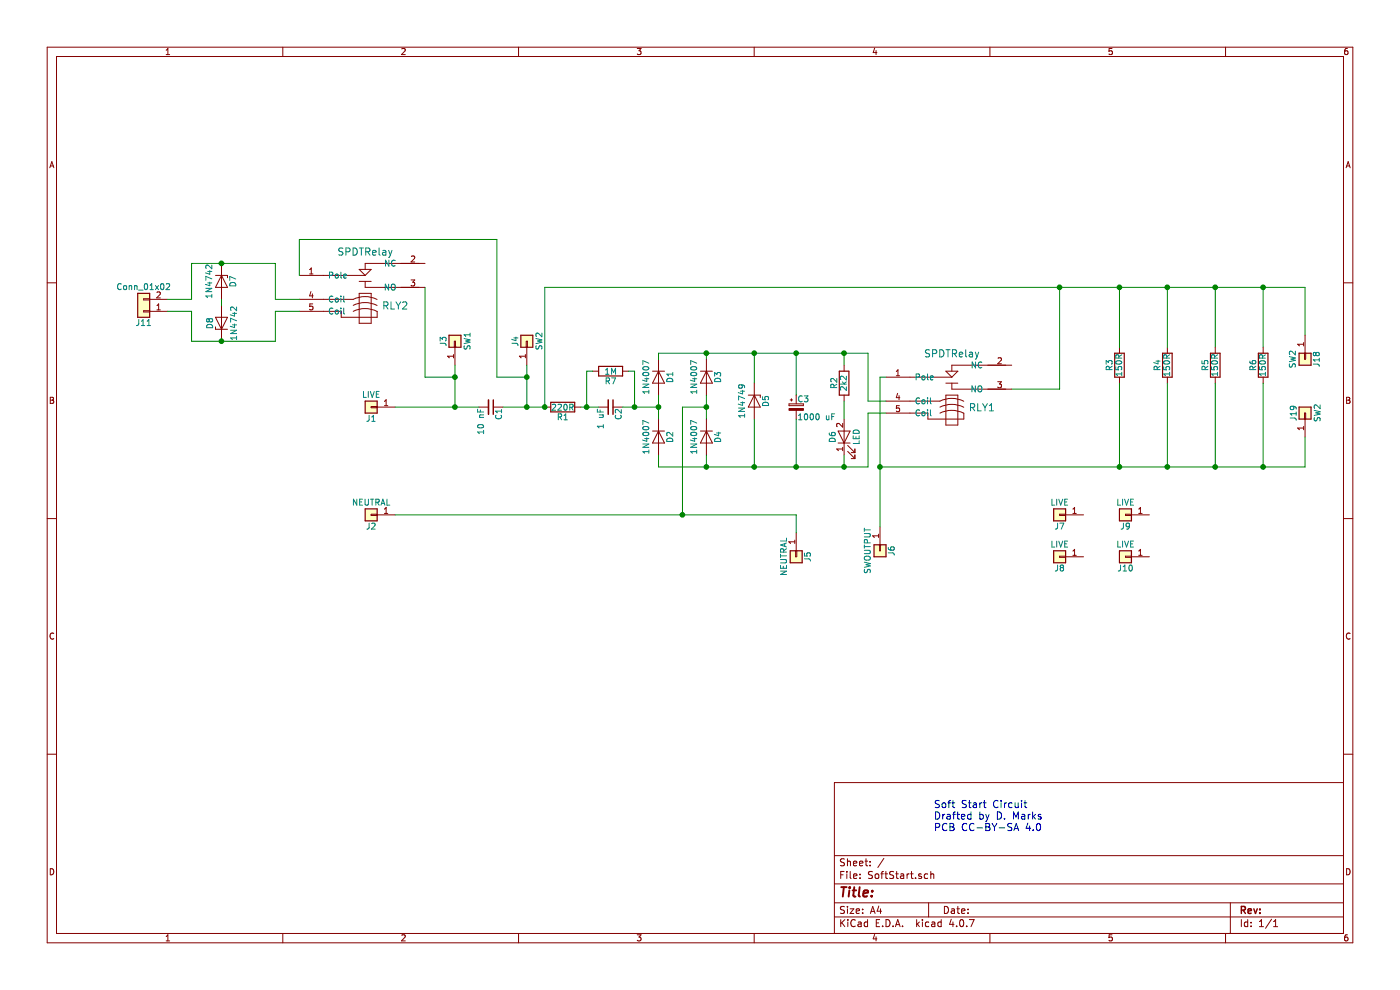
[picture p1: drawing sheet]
EESchema Schematic File Version 2
LIBS:power
LIBS:device
LIBS:switches
LIBS:relays
LIBS:motors
LIBS:transistors
LIBS:conn
LIBS:linear
LIBS:regul
LIBS:74xx
LIBS:cmos4000
LIBS:adc-dac
LIBS:memory
LIBS:xilinx
LIBS:microcontrollers
LIBS:dsp
LIBS:microchip
LIBS:analog_switches
LIBS:motorola
LIBS:texas
LIBS:intel
LIBS:audio
LIBS:interface
LIBS:digital-audio
LIBS:philips
LIBS:display
LIBS:cypress
LIBS:siliconi
LIBS:opto
LIBS:atmel
LIBS:contrib
LIBS:valves
LIBS:SPDTRelay
LIBS:SoftStart-cache
EELAYER 25 0
EELAYER END
$Descr A4 11693 8268
encoding utf-8
Sheet 1 1
Title ""
Date ""
Rev ""
Comp ""
Comment1 ""
Comment2 ""
Comment3 ""
Comment4 ""
$EndDescr
$Comp
L Conn_01x01 J1
U 1 1
P 3100 3400
F 0 "J1" H 3100 3500 50  0000 C CNN
F 1 "LIVE" H 3100 3300 50  0000 C CNN
F 2 "SoftStart:SpadeTerminal635" H 3100 3400 50  0001 C CNN
F 3 "" H 3100 3400 50  0001 C CNN
	1    3100 3400
	-1   0    0    1   
$EndComp
$Comp
L Conn_01x01 J2
U 1 1
P 3100 4300
F 0 "J2" H 3100 4400 50  0000 C CNN
F 1 "NEUTRAL" H 3100 4200 50  0000 C CNN
F 2 "SoftStart:SpadeTerminal635" H 3100 4300 50  0001 C CNN
F 3 "" H 3100 4300 50  0001 C CNN
	1    3100 4300
	-1   0    0    1   
$EndComp
$Comp
L SPDTRelay RLY1
U 1 1
P 7950 3250
F 0 "RLY1" H 8200 3100 60  0000 C CNN
F 1 "SPDTRelay" H 7950 3550 60  0000 C CNN
F 2 "SoftStart:SMIHRelay" H 7950 3250 60  0001 C CNN
F 3 "" H 7950 3250 60  0001 C CNN
F 4 "C133339" H 7950 3250 60  0001 C CNN "LCSC"
	1    7950 3250
	1    0    0    -1  
$EndComp
$Comp
L Conn_01x01 J3
U 1 1
P 3800 2850
F 0 "J3" H 3800 2950 50  0000 C CNN
F 1 "SW1" H 3800 2750 50  0000 C CNN
F 2 "SoftStart:SpadeTerminal635" H 3800 2850 50  0001 C CNN
F 3 "" H 3800 2850 50  0001 C CNN
	1    3800 2850
	0    -1   -1   0   
$EndComp
$Comp
L Conn_01x01 J4
U 1 1
P 4400 2850
F 0 "J4" H 4400 2950 50  0000 C CNN
F 1 "SW2" H 4400 2750 50  0000 C CNN
F 2 "SoftStart:SpadeTerminal635" H 4400 2850 50  0001 C CNN
F 3 "" H 4400 2850 50  0001 C CNN
	1    4400 2850
	0    -1   -1   0   
$EndComp
$Comp
L C_Small C1
U 1 1
P 4100 3400
F 0 "C1" H 4110 3470 50  0000 L CNN
F 1 "10 nF" H 4110 3320 50  0000 L CNN
F 2 "Capacitors_THT:C_Rect_L11.5mm_W4.5mm_P10.00mm_MKT" H 4100 3400 50  0001 C CNN
F 3 "" H 4100 3400 50  0001 C CNN
F 4 " C342770" H 4100 3400 60  0001 C CNN "LCSC"
	1    4100 3400
	0    1    1    0   
$EndComp
$Comp
L R R1
U 1 1
P 4700 3400
F 0 "R1" V 4780 3400 50  0000 C CNN
F 1 "220R" V 4700 3400 50  0000 C CNN
F 2 "Resistors_THT:R_Axial_Power_L20.0mm_W6.4mm_P22.40mm" V 4630 3400 50  0001 C CNN
F 3 "" H 4700 3400 50  0001 C CNN
F 4 "C334296" V 4700 3400 60  0001 C CNN "LCSC"
	1    4700 3400
	0    1    1    0   
$EndComp
$Comp
L C_Small C2
U 1 1
P 5100 3400
F 0 "C2" H 5110 3470 50  0000 L CNN
F 1 "1 uF" H 5110 3320 50  0000 L CNN
F 2 "Capacitors_THT:C_Rect_L24.0mm_W10.1mm_P22.50mm_MKT" H 5100 3400 50  0001 C CNN
F 3 "" H 5100 3400 50  0001 C CNN
F 4 "C390065" H 5100 3400 60  0001 C CNN "LCSC"
	1    5100 3400
	0    1    1    0   
$EndComp
$Comp
L D D1
U 1 1
P 5500 3150
F 0 "D1" H 5500 3250 50  0000 C CNN
F 1 "1N4007" H 5500 3050 50  0000 C CNN
F 2 "Diodes_THT:D_DO-41_SOD81_P7.62mm_Horizontal" H 5500 3150 50  0001 C CNN
F 3 "" H 5500 3150 50  0001 C CNN
F 4 "C193790" H 5500 3150 60  0001 C CNN "LCSC"
	1    5500 3150
	0    1    1    0   
$EndComp
$Comp
L D D2
U 1 1
P 5500 3650
F 0 "D2" H 5500 3750 50  0000 C CNN
F 1 "1N4007" H 5500 3550 50  0000 C CNN
F 2 "Diodes_THT:D_DO-41_SOD81_P7.62mm_Horizontal" H 5500 3650 50  0001 C CNN
F 3 "" H 5500 3650 50  0001 C CNN
F 4 "C193790" H 5500 3650 60  0001 C CNN "LCSC"
	1    5500 3650
	0    1    1    0   
$EndComp
$Comp
L D D3
U 1 1
P 5900 3150
F 0 "D3" H 5900 3250 50  0000 C CNN
F 1 "1N4007" H 5900 3050 50  0000 C CNN
F 2 "Diodes_THT:D_DO-41_SOD81_P7.62mm_Horizontal" H 5900 3150 50  0001 C CNN
F 3 "" H 5900 3150 50  0001 C CNN
F 4 "C193790" H 5900 3150 60  0001 C CNN "LCSC"
	1    5900 3150
	0    1    1    0   
$EndComp
$Comp
L D D4
U 1 1
P 5900 3650
F 0 "D4" H 5900 3750 50  0000 C CNN
F 1 "1N4007" H 5900 3550 50  0000 C CNN
F 2 "Diodes_THT:D_DO-41_SOD81_P7.62mm_Horizontal" H 5900 3650 50  0001 C CNN
F 3 "" H 5900 3650 50  0001 C CNN
F 4 "C193790" H 5900 3650 60  0001 C CNN "LCSC"
	1    5900 3650
	0    1    1    0   
$EndComp
$Comp
L D_Zener D5
U 1 1
P 6300 3350
F 0 "D5" H 6300 3450 50  0000 C CNN
F 1 "1N4749" H 6300 3250 50  0000 C CNN
F 2 "Diodes_THT:D_DO-41_SOD81_P7.62mm_Horizontal" H 6300 3350 50  0001 C CNN
F 3 "" H 6300 3350 50  0001 C CNN
F 4 "C2552" H 6300 3350 60  0001 C CNN "LCSC"
	1    6300 3350
	0    1    1    0   
$EndComp
$Comp
L CP_Small C3
U 1 1
P 6650 3400
F 0 "C3" H 6660 3470 50  0000 L CNN
F 1 "1000 uF" H 6660 3320 50  0000 L CNN
F 2 "Capacitors_THT:CP_Radial_D10.0mm_P5.00mm" H 6650 3400 50  0001 C CNN
F 3 "" H 6650 3400 50  0001 C CNN
F 4 "C338226" H 6650 3400 60  0001 C CNN "LCSC"
	1    6650 3400
	1    0    0    -1  
$EndComp
$Comp
L LED D6
U 1 1
P 7050 3650
F 0 "D6" H 7050 3750 50  0000 C CNN
F 1 "LED" H 7050 3550 50  0000 C CNN
F 2 "LEDs:LED_D3.0mm" H 7050 3650 50  0001 C CNN
F 3 "" H 7050 3650 50  0001 C CNN
F 4 "C99771" H 7050 3650 60  0001 C CNN "LCSC"
	1    7050 3650
	0    -1   -1   0   
$EndComp
$Comp
L R R2
U 1 1
P 7050 3200
F 0 "R2" V 7130 3200 50  0000 C CNN
F 1 "2k2" V 7050 3200 50  0000 C CNN
F 2 "Resistors_THT:R_Axial_DIN0207_L6.3mm_D2.5mm_P7.62mm_Horizontal" V 6980 3200 50  0001 C CNN
F 3 "" H 7050 3200 50  0001 C CNN
F 4 "C58595" V 7050 3200 60  0001 C CNN "LCSC"
	1    7050 3200
	-1   0    0    1   
$EndComp
$Comp
L Conn_01x01 J6
U 1 1
P 7350 4600
F 0 "J6" H 7350 4700 50  0000 C CNN
F 1 "SWOUTPUT" H 7350 4500 50  0000 C CNN
F 2 "SoftStart:SpadeTerminal635" H 7350 4600 50  0001 C CNN
F 3 "" H 7350 4600 50  0001 C CNN
	1    7350 4600
	0    1    1    0   
$EndComp
$Comp
L Conn_01x01 J5
U 1 1
P 6650 4650
F 0 "J5" H 6650 4750 50  0000 C CNN
F 1 "NEUTRAL" H 6650 4550 50  0000 C CNN
F 2 "SoftStart:SpadeTerminal635" H 6650 4650 50  0001 C CNN
F 3 "" H 6650 4650 50  0001 C CNN
	1    6650 4650
	0    1    1    0   
$EndComp
$Comp
L R R3
U 1 1
P 9350 3050
F 0 "R3" V 9430 3050 50  0000 C CNN
F 1 "150R" V 9350 3050 50  0000 C CNN
F 2 "Resistors_THT:R_Axial_Power_L20.0mm_W6.4mm_P22.40mm" V 9280 3050 50  0001 C CNN
F 3 "" H 9350 3050 50  0001 C CNN
F 4 "C334292" V 9350 3050 60  0001 C CNN "LCSC"
	1    9350 3050
	-1   0    0    1   
$EndComp
$Comp
L R R4
U 1 1
P 9750 3050
F 0 "R4" V 9830 3050 50  0000 C CNN
F 1 "150R" V 9750 3050 50  0000 C CNN
F 2 "Resistors_THT:R_Axial_Power_L20.0mm_W6.4mm_P22.40mm" V 9680 3050 50  0001 C CNN
F 3 "" H 9750 3050 50  0001 C CNN
F 4 "C334292" V 9750 3050 60  0001 C CNN "LCSC"
	1    9750 3050
	-1   0    0    1   
$EndComp
$Comp
L R R5
U 1 1
P 10150 3050
F 0 "R5" V 10230 3050 50  0000 C CNN
F 1 "150R" V 10150 3050 50  0000 C CNN
F 2 "Resistors_THT:R_Axial_Power_L20.0mm_W6.4mm_P22.40mm" V 10080 3050 50  0001 C CNN
F 3 "" H 10150 3050 50  0001 C CNN
F 4 "C334292" V 10150 3050 60  0001 C CNN "LCSC"
	1    10150 3050
	-1   0    0    1   
$EndComp
$Comp
L R R6
U 1 1
P 10550 3050
F 0 "R6" V 10630 3050 50  0000 C CNN
F 1 "150R" V 10550 3050 50  0000 C CNN
F 2 "Resistors_THT:R_Axial_Power_L20.0mm_W6.4mm_P22.40mm" V 10480 3050 50  0001 C CNN
F 3 "" H 10550 3050 50  0001 C CNN
F 4 "C334292" V 10550 3050 60  0001 C CNN "LCSC"
	1    10550 3050
	-1   0    0    1   
$EndComp
Text Notes 7800 6950 0    60   ~ 0
Soft Start Circuit\nDrafted by D. Marks\nPCB CC-BY-SA 4.0
$Comp
L Conn_01x01 J7
U 1 1
P 8850 4300
F 0 "J7" H 8850 4400 50  0000 C CNN
F 1 "LIVE" H 8850 4200 50  0000 C CNN
F 2 "Connectors:1pin" H 8850 4300 50  0001 C CNN
F 3 "" H 8850 4300 50  0001 C CNN
	1    8850 4300
	-1   0    0    1   
$EndComp
$Comp
L Conn_01x01 J9
U 1 1
P 9400 4300
F 0 "J9" H 9400 4400 50  0000 C CNN
F 1 "LIVE" H 9400 4200 50  0000 C CNN
F 2 "Connectors:1pin" H 9400 4300 50  0001 C CNN
F 3 "" H 9400 4300 50  0001 C CNN
	1    9400 4300
	-1   0    0    1   
$EndComp
$Comp
L Conn_01x01 J10
U 1 1
P 9400 4650
F 0 "J10" H 9400 4750 50  0000 C CNN
F 1 "LIVE" H 9400 4550 50  0000 C CNN
F 2 "Connectors:1pin" H 9400 4650 50  0001 C CNN
F 3 "" H 9400 4650 50  0001 C CNN
	1    9400 4650
	-1   0    0    1   
$EndComp
$Comp
L Conn_01x01 J8
U 1 1
P 8850 4650
F 0 "J8" H 8850 4750 50  0000 C CNN
F 1 "LIVE" H 8850 4550 50  0000 C CNN
F 2 "Connectors:1pin" H 8850 4650 50  0001 C CNN
F 3 "" H 8850 4650 50  0001 C CNN
	1    8850 4650
	-1   0    0    1   
$EndComp
$Comp
L R R7
U 1 1
P 5100 3100
F 0 "R7" V 5180 3100 50  0000 C CNN
F 1 "1M" V 5100 3100 50  0000 C CNN
F 2 "Resistors_THT:R_Axial_DIN0207_L6.3mm_D2.5mm_P7.62mm_Horizontal" V 5030 3100 50  0001 C CNN
F 3 "" H 5100 3100 50  0001 C CNN
F 4 "C334296" V 5100 3100 60  0001 C CNN "LCSC"
	1    5100 3100
	0    1    1    0   
$EndComp
$Comp
L SPDTRelay RLY2
U 1 1
P 3050 2400
F 0 "RLY2" H 3300 2250 60  0000 C CNN
F 1 "SPDTRelay" H 3050 2700 60  0000 C CNN
F 2 "SoftStart:SMIHRelay" H 3050 2400 60  0001 C CNN
F 3 "" H 3050 2400 60  0001 C CNN
F 4 "C133339" H 3050 2400 60  0001 C CNN "LCSC"
	1    3050 2400
	1    0    0    -1  
$EndComp
$Comp
L Conn_01x02 J11
U 1 1
P 1200 2600
F 0 "J11" H 1200 2700 50  0000 C CNN
F 1 "Conn_01x02" H 1200 2400 50  0000 C CNN
F 2 "Connectors_Terminal_Blocks:TerminalBlock_bornier-2_P5.08mm" H 1200 2600 50  0001 C CNN
F 3 "" H 1200 2600 50  0001 C CNN
	1    1200 2600
	-1   0    0    1   
$EndComp
$Comp
L D_Zener D8
U 1 1
P 1850 2700
F 0 "D8" H 1850 2800 50  0000 C CNN
F 1 "1N4742" H 1850 2600 50  0000 C CNN
F 2 "Diodes_THT:D_DO-41_SOD81_P7.62mm_Horizontal" H 1850 2700 50  0001 C CNN
F 3 "" H 1850 2700 50  0001 C CNN
F 4 "C2552" H 1850 2700 60  0001 C CNN "LCSC"
	1    1850 2700
	0    -1   -1   0   
$EndComp
$Comp
L D_Zener D7
U 1 1
P 1850 2350
F 0 "D7" H 1850 2450 50  0000 C CNN
F 1 "1N4742" H 1850 2250 50  0000 C CNN
F 2 "Diodes_THT:D_DO-41_SOD81_P7.62mm_Horizontal" H 1850 2350 50  0001 C CNN
F 3 "" H 1850 2350 50  0001 C CNN
F 4 "C2552" H 1850 2350 60  0001 C CNN "LCSC"
	1    1850 2350
	0    1    1    0   
$EndComp
Wire Wire Line
	3800 3050 3800 3400
Wire Wire Line
	3300 3400 4000 3400
Wire Wire Line
	4400 3050 4400 3400
Wire Wire Line
	4200 3400 4550 3400
Connection ~ 3800 3400
Connection ~ 4400 3400
Wire Wire Line
	4850 3400 5000 3400
Wire Wire Line
	5500 3300 5500 3500
Wire Wire Line
	5200 3400 5500 3400
Connection ~ 5500 3400
Wire Wire Line
	5900 3300 5900 3500
Wire Wire Line
	5900 3400 5700 3400
Wire Wire Line
	5700 3400 5700 4300
Wire Wire Line
	3300 4300 6650 4300
Connection ~ 5900 3400
Wire Wire Line
	5900 3800 5900 3900
Wire Wire Line
	5500 3900 7250 3900
Wire Wire Line
	5500 3900 5500 3800
Wire Wire Line
	5500 3000 5500 2950
Wire Wire Line
	5500 2950 7250 2950
Wire Wire Line
	5900 2950 5900 3000
Wire Wire Line
	6300 2950 6300 3200
Connection ~ 5900 2950
Wire Wire Line
	6300 3900 6300 3500
Connection ~ 5900 3900
Connection ~ 6300 2950
Wire Wire Line
	6650 3900 6650 3500
Connection ~ 6300 3900
Connection ~ 6650 2950
Connection ~ 6650 3900
Wire Wire Line
	7050 3900 7050 3800
Wire Wire Line
	7050 3350 7050 3500
Wire Wire Line
	7050 2950 7050 3050
Wire Wire Line
	7400 3350 7250 3350
Wire Wire Line
	7250 3350 7250 2950
Connection ~ 7050 2950
Wire Wire Line
	7400 3450 7250 3450
Wire Wire Line
	7250 3450 7250 3900
Connection ~ 7050 3900
Wire Wire Line
	4550 2400 10900 2400
Wire Wire Line
	8850 2400 8850 3250
Wire Wire Line
	8850 3250 8450 3250
Wire Wire Line
	7350 3150 7350 4400
Wire Wire Line
	7350 3150 7400 3150
Wire Wire Line
	6650 4300 6650 4450
Connection ~ 5700 4300
Wire Wire Line
	9350 2400 9350 2900
Wire Wire Line
	7350 3900 10900 3900
Wire Wire Line
	9350 3900 9350 3200
Connection ~ 7350 3900
Wire Wire Line
	9750 2400 9750 2900
Connection ~ 9350 2400
Wire Wire Line
	9750 3900 9750 3200
Connection ~ 9350 3900
Wire Wire Line
	10150 2400 10150 2900
Connection ~ 9750 2400
Wire Wire Line
	10150 3900 10150 3200
Connection ~ 9750 3900
Wire Wire Line
	10550 2400 10550 2900
Connection ~ 10150 2400
Wire Wire Line
	10550 3900 10550 3200
Connection ~ 10150 3900
Connection ~ 8850 2400
Wire Wire Line
	4550 3400 4550 2400
Connection ~ 4550 3400
Wire Wire Line
	5250 3100 5300 3100
Wire Wire Line
	5300 3100 5300 3400
Connection ~ 5300 3400
Wire Wire Line
	4950 3100 4900 3100
Wire Wire Line
	4900 3100 4900 3400
Connection ~ 4900 3400
Wire Wire Line
	3550 2400 3550 3150
Wire Wire Line
	3550 3150 3800 3150
Connection ~ 3800 3150
Wire Wire Line
	2500 2300 2500 2000
Wire Wire Line
	2500 2000 4150 2000
Wire Wire Line
	4150 2000 4150 3150
Wire Wire Line
	4150 3150 4400 3150
Connection ~ 4400 3150
Wire Wire Line
	1850 2500 1850 2550
Wire Wire Line
	1600 2200 2300 2200
Wire Wire Line
	2300 2200 2300 2500
Wire Wire Line
	2300 2500 2500 2500
Wire Wire Line
	2500 2600 2300 2600
Wire Wire Line
	2300 2600 2300 2850
Wire Wire Line
	2300 2850 1600 2850
Wire Wire Line
	1400 2500 1600 2500
Wire Wire Line
	1600 2500 1600 2200
Connection ~ 1850 2200
Wire Wire Line
	1400 2600 1600 2600
Wire Wire Line
	1600 2600 1600 2850
Connection ~ 1850 2850
Wire Wire Line
	6650 2950 6650 3300
$Comp
L Conn_01x01 J19
U 1 1
P 10900 3450
F 0 "J19" H 10900 3550 50  0000 C CNN
F 1 "SW2" H 10900 3350 50  0000 C CNN
F 2 "SoftStart:SpadeTerminal635" H 10900 3450 50  0001 C CNN
F 3 "" H 10900 3450 50  0001 C CNN
	1    10900 3450
	0    -1   -1   0   
$EndComp
Wire Wire Line
	10900 3900 10900 3650
Connection ~ 10550 3900
$Comp
L Conn_01x01 J18
U 1 1
P 10900 3000
F 0 "J18" H 10900 3100 50  0000 C CNN
F 1 "SW2" H 10900 2900 50  0000 C CNN
F 2 "SoftStart:SpadeTerminal635" H 10900 3000 50  0001 C CNN
F 3 "" H 10900 3000 50  0001 C CNN
	1    10900 3000
	0    1    1    0   
$EndComp
Wire Wire Line
	10900 2400 10900 2800
Connection ~ 10550 2400
$EndSCHEMATC
